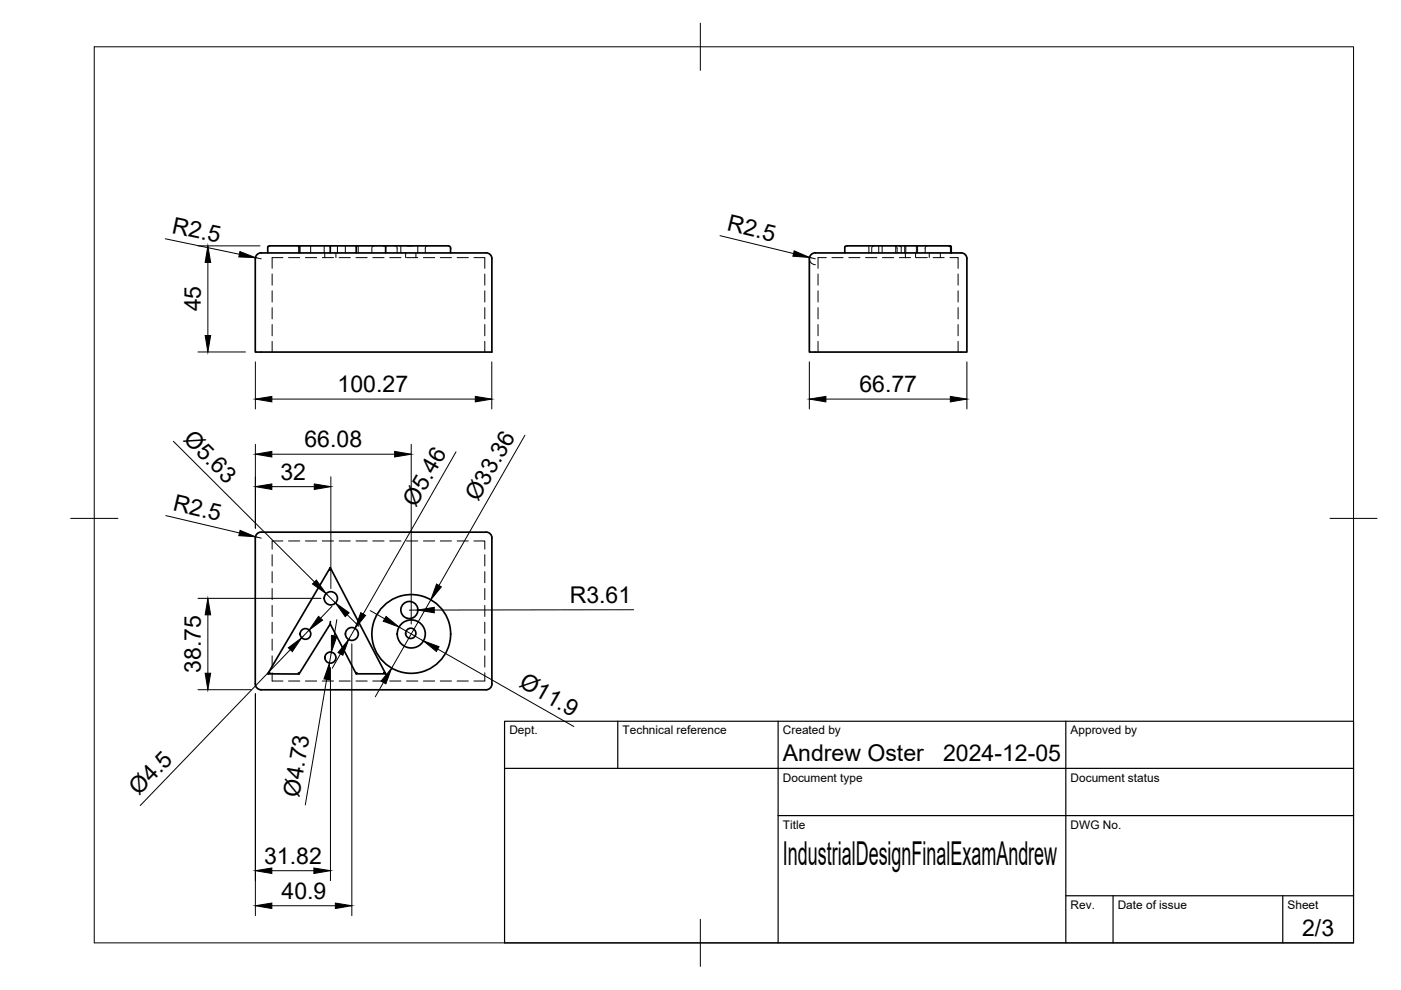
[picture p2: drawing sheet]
<svg xmlns="http://www.w3.org/2000/svg" width="297mm" height="210mm" viewBox="0 0 297 210" stroke-linecap="round" stroke-linejoin="round" font-family="sans-serif">
<!-- layer: Visible -->
<g fill="none" stroke="#000" stroke-width=".36">
<path d="M55.4 53.6h47.6M55.4 53.6a1.26 1.26 0 0 0-1.3 1.3v19.7h50.2v-19.7a1.22 1.22 0 0 0-1.3-1.3M63.3 52.1l.1 .3v1.2M70.1 52.1l-.1 1.5M75.7 52.1l-.2 .3v1.2M81.4 52.1h12.1a2.69 2.69 0 0 1 2 .3v.2M81.4 52.1h-24.2l-.4 .3v1.2M81.4 52.1l.4 .3v1.2M95.5 52.6v1M172.8 53.6h31M172.9 53.6a1.26 1.26 0 0 0-1.3 1.3v19.7h33.4v-19.7a1.22 1.22 0 0 0-1.2-1.3M179.1 53.6v-1.2l.5-.3h21.8l.3 .3v1.2"/>
<path d="M201.4 52.1l.2 .3v1.2M55.4 112.8h47.6M55.4 112.8a1.26 1.26 0 0 0-1.3 1.3v30.9a1.26 1.26 0 0 0 1.3 1.3h47.6a1.26 1.26 0 0 0 1.3-1.3v-30.9a1.22 1.22 0 0 0-1.3-1.3M70 120.9v-.6l-13.2 22.6M70 132.3l-6.6 10.6-.2-.2M70 120.3l11.8 22.6-.4-.3M70 131.8v.5l5.5 10.6 .2-.3M87.6 130.9a1.81 1.81 0 0 0 .3-3 1.81 1.81 0 0 0-2.9 1.1 1.81 1.81 0 0 0 2.3 2.1l.3-.1M57.2 142.6l-.4 .3h6.6M75.5 142.9h6.3"/>
<circle cx="64.8" cy="134.4" r="1.13"/>
<circle cx="70.1" cy="139.4" r="1.17"/>
<circle cx="70.1" cy="126.9" r="1.41"/>
<circle cx="74.6" cy="134.4" r="1.37"/>
<circle cx="87.1" cy="134.3" r="1.09"/>
<circle cx="87.2" cy="134.4" r="8.4"/>
<circle cx="87.2" cy="134.4" r="2.97"/>
</g>
<!-- layer: Hidden -->
<g fill="none" stroke="#000" stroke-width=".21">
<path d="M57.7 58.1v2.4M60 54.6h-2.3v2.3M61.2 54.6h2.4M63.6 52.1v1.5M64.7 54.6h2.4M65.9 52.1v1.5M68.3 54.6h2.4M68.7 52.1v1.5M68.9 53.6v1M70 52.1v.3M71.2 53.6v1M71.5 52.1v1.5"/>
<path d="M71.9 54.6h2.4M73.2 52.1v1.5M75.5 54.6h2.4M75.9 52.1v1.5M79 54.6h2.4M79.3 52.1l-.4 .4-.1 1.1M82.6 54.6h2.4M83.7 52.1l.5 .4v1.1M85 52.1v1.5M86 53.6v1M86.2 54.6h2.4M86.2 52.1h1.4"/>
<path d="M88.2 53.6v1M88.6 52.1v1.5M89.8 54.6h2.4M90.7 52.1l-.5 .4v1.1M93.3 54.6h2.4M96.9 54.6h2.4M100.5 54.6h2.3v2.3M102.8 58.1v2.4M173.4 58.1v2.4M175.2 54.6h-1.8v2.3M176.4 54.6h2.4M180 54.6h2.3"/>
<path d="M183.5 54.6h2.4M184.2 52.1v1.5M185.3 52.1l-.5 .4v1.1M186.3 52.1v1.5M187 52.1v1.5M187.1 54.6h2.4M189.7 52.1h.1M189.9 52.2l.3 .4v1M189.9 52.2v1.4M190.6 52.1l.5 .3v1.2M190.7 54.6h2.4M191.8 52.1v1.5"/>
<path d="M192 53.6v1M192 52.1v1.5M194.1 53.6v1M194.2 54.6h2.4M194.3 52.1v1.5M194.5 52.1v1.5M196.6 52.1l-.4 .4v1.1M197 53.6v1M197.8 54.6h2.4M199.4 53.6v1M201 52.1l.5 .4v1.1M201.4 52.1l.2 .2v1.3"/>
<path d="M201.4 54.6h1.7v2.3M203.1 58.1v2.4M57.7 61.7v2.3M57.7 65.2v2.4M57.7 68.8v2.4M57.7 72.4v2.2M102.8 61.7v2.3M102.8 65.2v2.4M102.8 68.8v2.4M102.8 72.4v2.2M173.4 61.7v2.3M173.4 65.2v2.4"/>
<path d="M173.4 68.8v2.4M173.4 72.4v2.2M203.1 61.7v2.3M203.1 65.2v2.4M203.1 68.8v2.4M203.1 72.4v2.2M57.7 117.6v2.4M60 114.7h-2.3v1.7M61.2 114.7h2.4M64.7 114.7h2.4M68.3 114.7h2.4M71.9 114.7h2.4"/>
<path d="M75.5 114.7h2.4M79 114.7h2.4M82.6 114.7h2.4M86.2 114.7h2.4M89.8 114.7h2.4M93.3 114.7h2.4M96.9 114.7h2.4M100.5 114.7h2.3v1.7M102.8 117.6v2.4M57.7 121.2v2.4M57.7 124.8v2.3M57.7 128.3v2.4"/>
<path d="M57.7 131.9v2.4M57.7 135.5v2.4M57.7 139.1v2.3M102.8 121.2v2.4M102.8 124.8v2.3M102.8 128.3v2.4M102.8 131.9v2.4M102.8 135.5v2.4M102.8 139.1v2.3M57.7 142.6v1.8h2.3M61.2 144.4h2.4M64.7 144.4h2.4"/>
<path d="M68.3 144.4h2.4M71.9 144.4h2.4M75.5 144.4h2.4M79 144.4h2.4M82.6 144.4h2.4M86.2 144.4h2.4M89.8 144.4h2.4M93.3 144.4h2.4M96.9 144.4h2.4M102.8 142.6v1.8h-2.3"/>
</g>
<!-- layer: BORDER -->
<path d="M20 9.9h267v190h-267zM148.5 4.9v10M15 109.9h10M282 109.9h10M148.5 194.9v10" fill="none" stroke="#000" stroke-width=".21"/>
<!-- layer: TITLEBLOCK -->
<path d="M107 152.9h180v47h-180zM131 152.9v10M165 152.9v47M226 152.9v47M107 162.9h180M165 172.9h122M226 189.9h61M236 189.9v10M272 189.9v10" fill="none" stroke="#000" stroke-width=".25"/>
<!-- layer: FD_Dimensions -->
<g fill="none" stroke="#000" stroke-width=".21">
<path d="M35 50.6l15.7 3.3M42 52.1h13.1M44.1 55.6v15.5M54.2 54.6l1.2 .3M152.7 50l15.5 3.8M172.9 54.9l-1.2-.3a1.26 1.26 0 0 0 1.2 1.5M42 74.6h10M54.1 76.7v10M104.3 76.7v10M171.6 76.7v10M205 76.7v10M36.8 93.6l29.9 29.8"/>
<path d="M54.1 94.2v17.8M57.6 84.6h43.2M57.6 96.3h26.1M87.2 94.2v38.1M96.7 95.8l-19.7 34.4M111.3 92.3l-18.2 31.8M175.1 84.6h26.4M35.2 109.3l15.6 3.7M54.2 113.8l1.2 .3M57.6 103.2h9M70.1 101.1v23.7M42 126.9h26.1"/>
<path d="M44.1 130.4v12.3M61.6 137.7l-31.9 33.1M65.5 133.6l-1.5 1.6M69.2 125.9l1.9 2M70.3 138.3l-.5 2.3M70.4 128.6l-2.4 2.5M71.4 131.4l-.6 3.4M72.2 138.6l-1.8 3.1M73.6 130.3l2.5 2.5M74.6 136.5v57.6M75.3 133.2l-1.4 2.4M78.5 129.5l3.1 1.7"/>
<path d="M84.6 132.9l5.2 3M88.6 129.3l-1.8 .1M91.3 127.2l-8.3 14.5M92.8 137.6l28.9 16.4M134.3 129.3h-42.2M42 146.2h11.3M54.1 147.1v47M69.3 144.1l-4.6 26.6M70.1 141.5v45.2M81.3 144.7l-1.7 3M57.6 192h13.5M57.6 184.6h8.9"/>
</g>
<g fill="#000" stroke="#000" stroke-width=".21">
<path d="M44.1 52.1l.6 3.5h-1.2zM50.9 53.3l3.3 1.3-3.6-.1zM168.4 53.2l3.2 1.4-3.5-.3zM43.5 71.1h1.2l-.6 3.5zM54.1 84.6l3.5-.6v1.2zM54.1 96.3l3.5-.6v1.2zM83.7 95.7l3.5 .6-3.5 .6zM100.8 84l3.5 .6-3.5 .6zM171.6 84.6l3.5-.6v1.2zM201.5 84l3.5 .6-3.5 .6zM50.9 112.5l3.3 1.3-3.6-.2zM54.1 103.2l3.5-.6v1.2z"/>
<path d="M66.6 102.6l3.5 .6-3.5 .6zM44.1 126.9l.6 3.5h-1.2zM61.1 137.3l2.9-2.1-2 2.9zM66.3 123.8l.8-.8 2.1 2.9zM67.5 130.7l.9 .8-2.9 2.1zM70.3 134.7l1.1 .2-1.1 3.4zM73.9 135.6l-1.2 3.3-1-.5zM71.1 127.9l2.9 2-.8 .8zM76.5 129.9l1 .6-2.2 2.7zM81.9 130.7l2.7 2.2-3.3-1.2zM88.6 129.3l3.5-.5v1.1zM92.6 123.8l1 .6-2.3 2.8z"/>
<path d="M89.8 135.9l3.3 1.2-.6 1zM43.5 142.7h1.2l-.6 3.5zM69.8 140.6v3.5l-1.1-.2zM83 141.7l-1.2 3.3-1-.6zM54.1 192l3.5-.5v1.1zM54.1 184.6l3.5-.6v1.2zM66.5 184l3.6 .6-3.6 .6zM71.1 191.5l3.5 .5-3.5 .6z"/>
</g>
<text font-size="7" x="166" y="183.4">IndustrialDesignFinalExamAndrew</text>
<g font-size="4.9">
<text x="36.3" y="49.4" transform="rotate(12 36.3 49.4)">R2.5</text>
<text x="154" y="48.8" transform="rotate(14 154 48.8)">R2.5</text>
<text x="42.6" y="66" transform="rotate(-90 42.6 66)">45</text>
<text x="71.6" y="83.2">100.27</text>
<text x="182.2" y="83.2">66.77</text>
<text x="38.7" y="93.3" transform="rotate(45 38.7 93.3)">Ø5.63</text>
<text x="64.6" y="94.8">66.08</text>
<text x="59.5" y="101.7">32</text>
<text x="88.2" y="107.6" transform="rotate(-60 88.2 107.6)">Ø5.46</text>
<text x="101.4" y="106.5" transform="rotate(-60 101.4 106.5)">Ø33.36</text>
<text x="36.5" y="108.1" transform="rotate(13 36.5 108.1)">R2.5</text>
<text x="120.8" y="127.8">R3.61</text>
<text x="42.6" y="142.7" transform="rotate(-90 42.6 142.7)">38.75</text>
<text x="109.8" y="145.5" transform="rotate(30 109.8 145.5)">Ø11.9</text>
<text x="166" y="161.4">Andrew Oster</text>
<text x="200" y="161.4">2024-12-05</text>
<text x="29.5" y="168.9" transform="rotate(-46 29.5 168.9)">Ø4.5</text>
<text x="63.4" y="169.2" transform="rotate(-80 63.4 169.2)">Ø4.73</text>
<text x="56" y="183.1">31.82</text>
<text x="59.7" y="190.6">40.9</text>
<text x="276.1" y="198.6">2/3</text>
</g>
<g font-size="2.5">
<text x="108" y="155.7">Dept.</text>
<text x="132" y="155.7">Technical reference</text>
<text x="166" y="155.7">Created by</text>
<text x="227" y="155.7">Approved by</text>
<text x="166" y="165.7">Document type</text>
<text x="227" y="165.7">Document status</text>
<text x="166" y="175.7">Title</text>
<text x="227" y="175.7">DWG No.</text>
<text x="227" y="192.7">Rev.</text>
<text x="237" y="192.7">Date of issue</text>
<text x="273" y="192.7">Sheet</text>
</g>
</svg>
